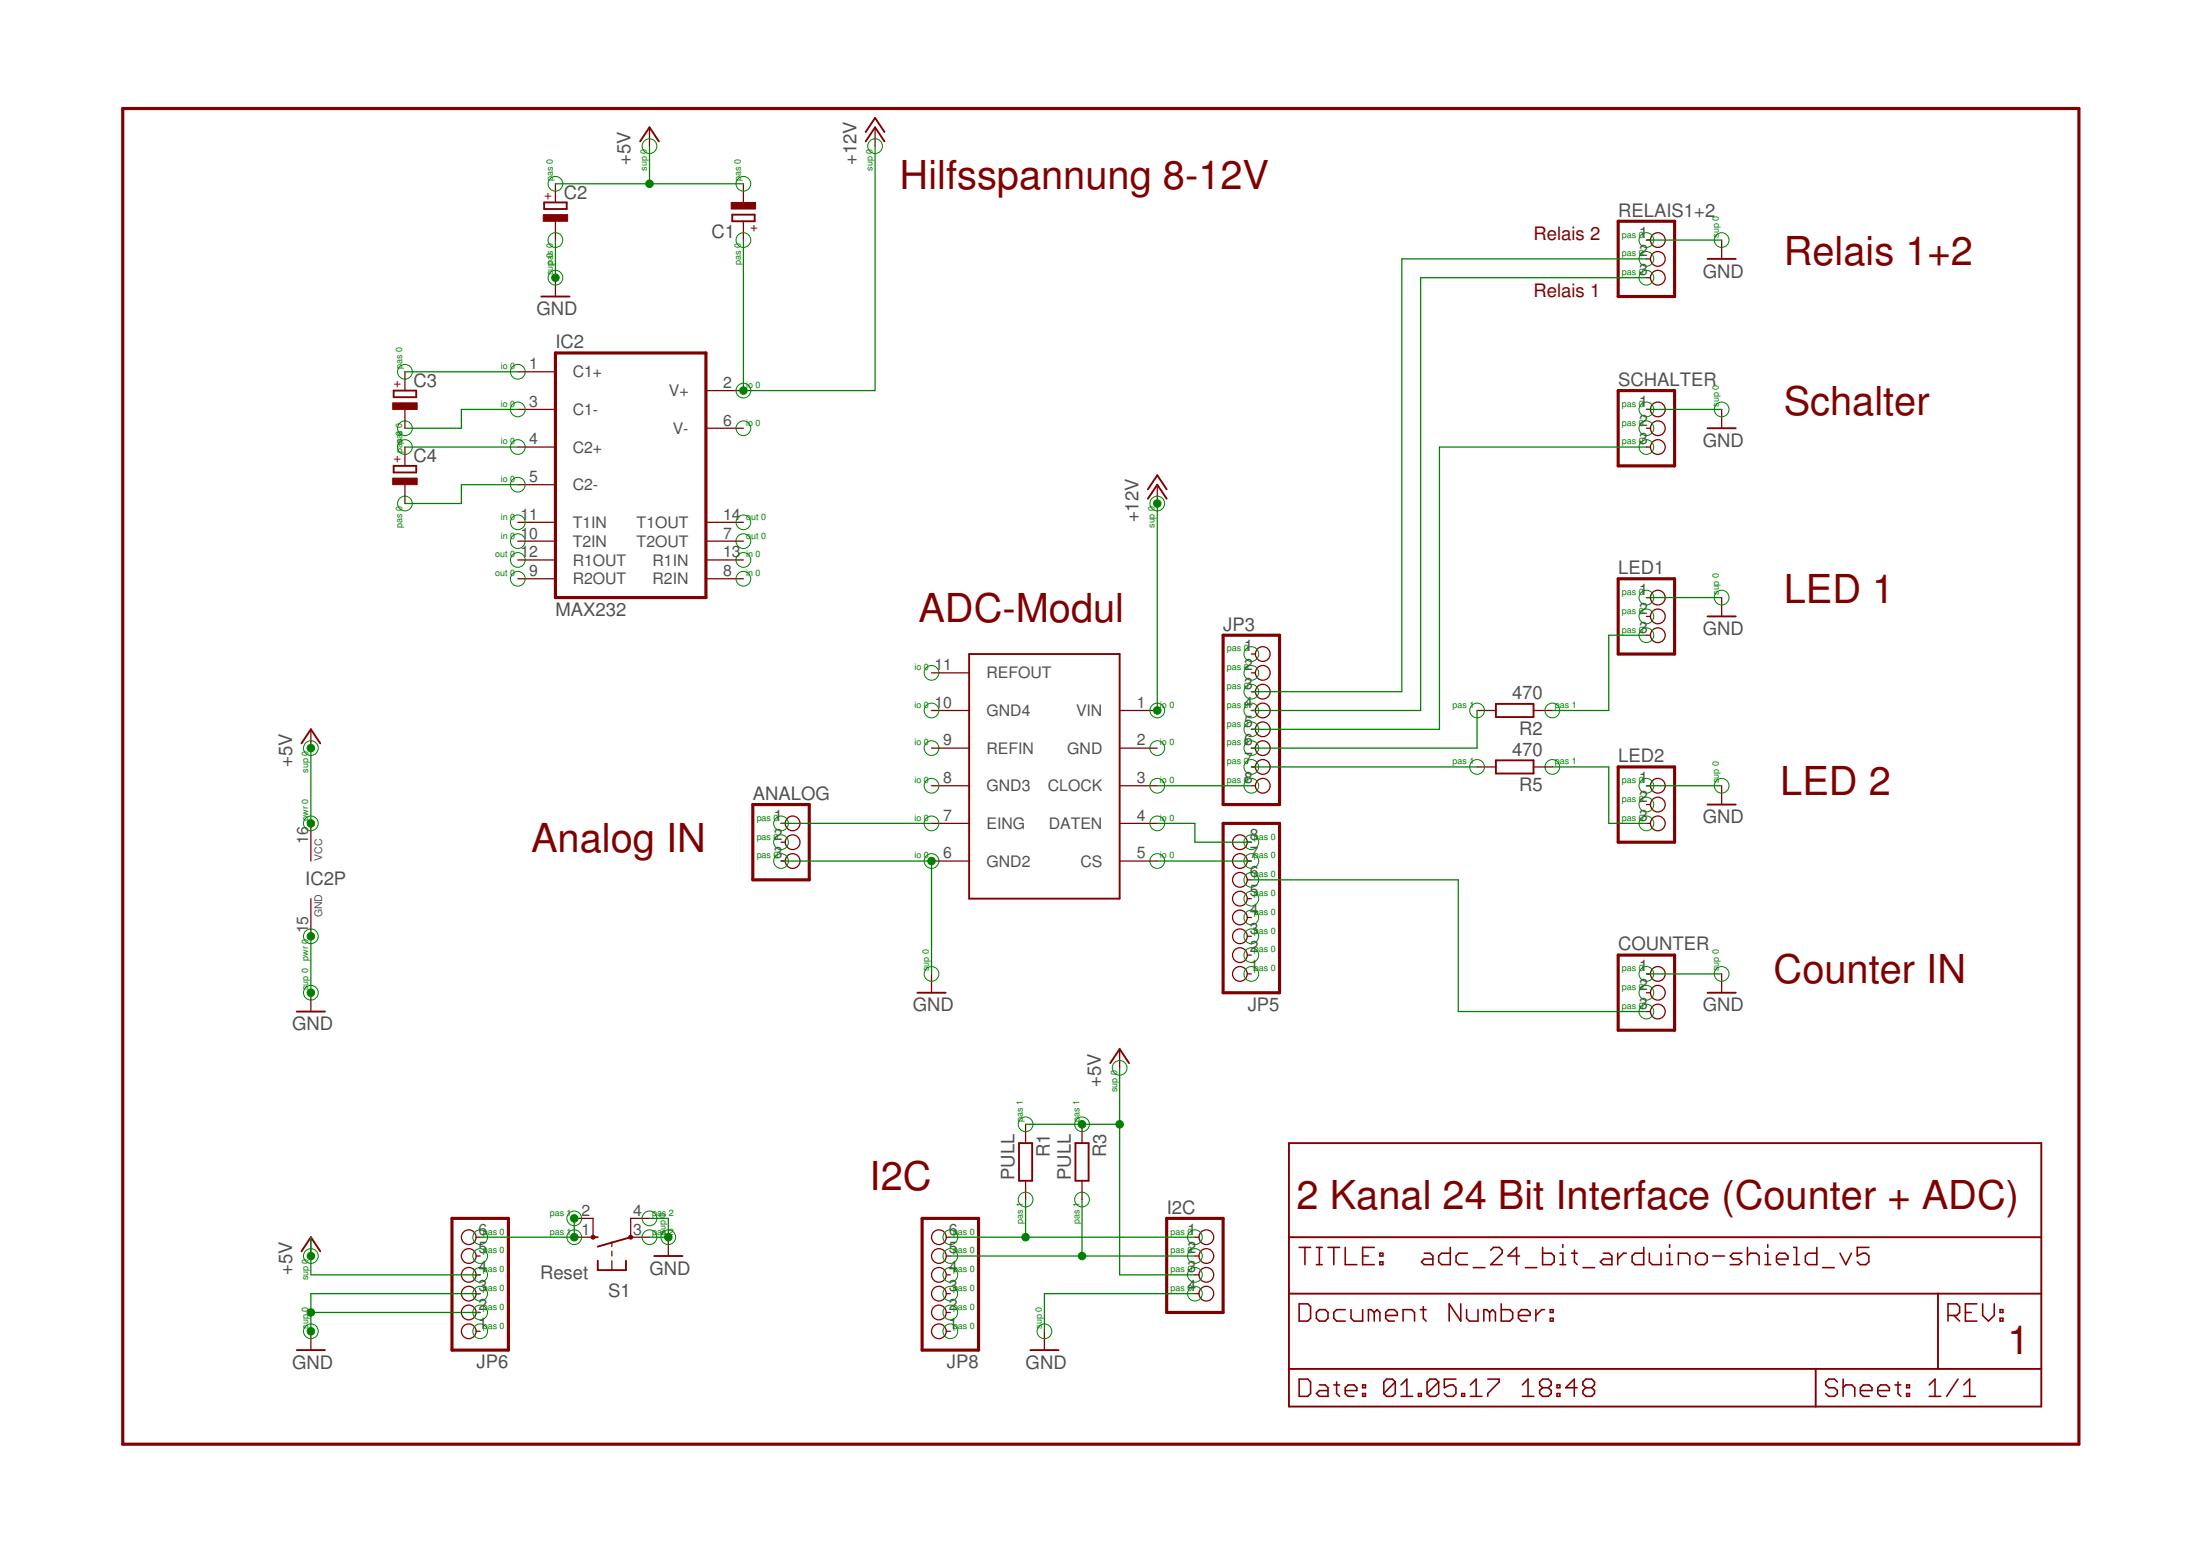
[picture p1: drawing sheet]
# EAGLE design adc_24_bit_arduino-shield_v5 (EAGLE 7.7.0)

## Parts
ANALOG  PINHD-1X3  [1X03]
C1  CPOL-EUE2-4  [E2-4]
C2  CPOL-EUE2-4  [E2-4]
C3  CPOL-EUE2-4  [E2-4]
C4  CPOL-EUE2-4  [E2-4]
COUNTER  PINHD-1X3  [1X03]
I2C  PINHD-1X4  [1X04]
IC1  MODUL  [TEST]
IC2  MAX232  [DIL16]
JP3  PINHD-1X8CLEANBIG  [1X08-CLEANBIG]
JP5  PINHD-1X8CLEANBIG  [1X08-CLEANBIG]
JP6  PINHD-1X6CB  [1X06-CLEANBIG]
JP8  PINHD-1X6CB  [1X06-CLEANBIG]
LED1  PINHD-1X3  [1X03]
LED2  PINHD-1X3  [1X03]
R1  PULL  R-EU_0207/15  [0207/15]
R2  470  R-EU_0207/15  [0207/15]
R3  PULL  R-EU_0207/15  [0207/15]
R5  470  R-EU_0207/15  [0207/15]
RELAIS1+2  PINHD-1X3  [1X03]
S1  Reset  10-XX  [B3F-10XX]
SCHALTER  PINHD-1X3  [1X03]

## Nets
+5V: C1.- C2.+ I2C.3 IC2.16(VCC) JP6.4 R1.1 R3.1
+12V: C1.+ IC1.1(VIN) IC2.2(V+)
GND: ANALOG.3 C2.- COUNTER.1 I2C.4 IC1.6(GND2) IC2.15(GND) JP6.2 JP6.3 LED1.1 LED2.1 RELAIS1+2.1 S1.3(P) S1.4(P1) SCHALTER.1
N$1: JP6.6 S1.1(S) S1.2(S1)
N$2: IC1.3(CLOCK) JP3.8
N$3: IC1.4(DATEN) JP5.8
N$4: IC1.5(CS) JP5.7
N$5: ANALOG.1 IC1.7(EING)
N$6: C3.+ IC2.1(C1+)
N$7: C3.- IC2.3(C1-)
N$8: C4.+ IC2.4(C2+)
N$9: C4.- IC2.5(C2-)
N$10: COUNTER.3 JP5.6
N$11: LED1.3 R2.1
N$12: JP3.7 R5.2
N$13: JP3.6 R2.2
N$14: LED2.3 R5.1
N$15: I2C.1 JP8.6 R1.2
N$16: I2C.2 JP8.5 R3.2
N$17: JP3.5 SCHALTER.3
N$18: JP3.4 RELAIS1+2.3
N$19: JP3.3 RELAIS1+2.2
Unconnected: ANALOG.2 COUNTER.2 IC1.2(GND) IC1.8(GND3) IC1.9(REFIN) IC1.10(GND4) IC1.11(REFOUT) IC2.6(V-) IC2.7(T2OUT) IC2.8(R2IN) IC2.9(R2OUT) IC2.10(T2IN) IC2.11(T1IN) IC2.12(R1OUT) IC2.13(R1IN) IC2.14(T1OUT) JP3.1 JP3.2 JP5.1 JP5.2 JP5.3 JP5.4 JP5.5 JP6.1 JP6.5 JP8.1 JP8.2 JP8.3 JP8.4 LED1.2 LED2.2 SCHALTER.2

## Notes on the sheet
- Hilfsspannung 8-12V
- Relais 2
- Relais 1+2
- Relais 1
- Schalter
- LED 1
- ADC-Modul
- LED 2
- Analog IN
- Counter IN
- I2C
- 2 Kanal 24 Bit Interface (Counter + ADC)
- 1
